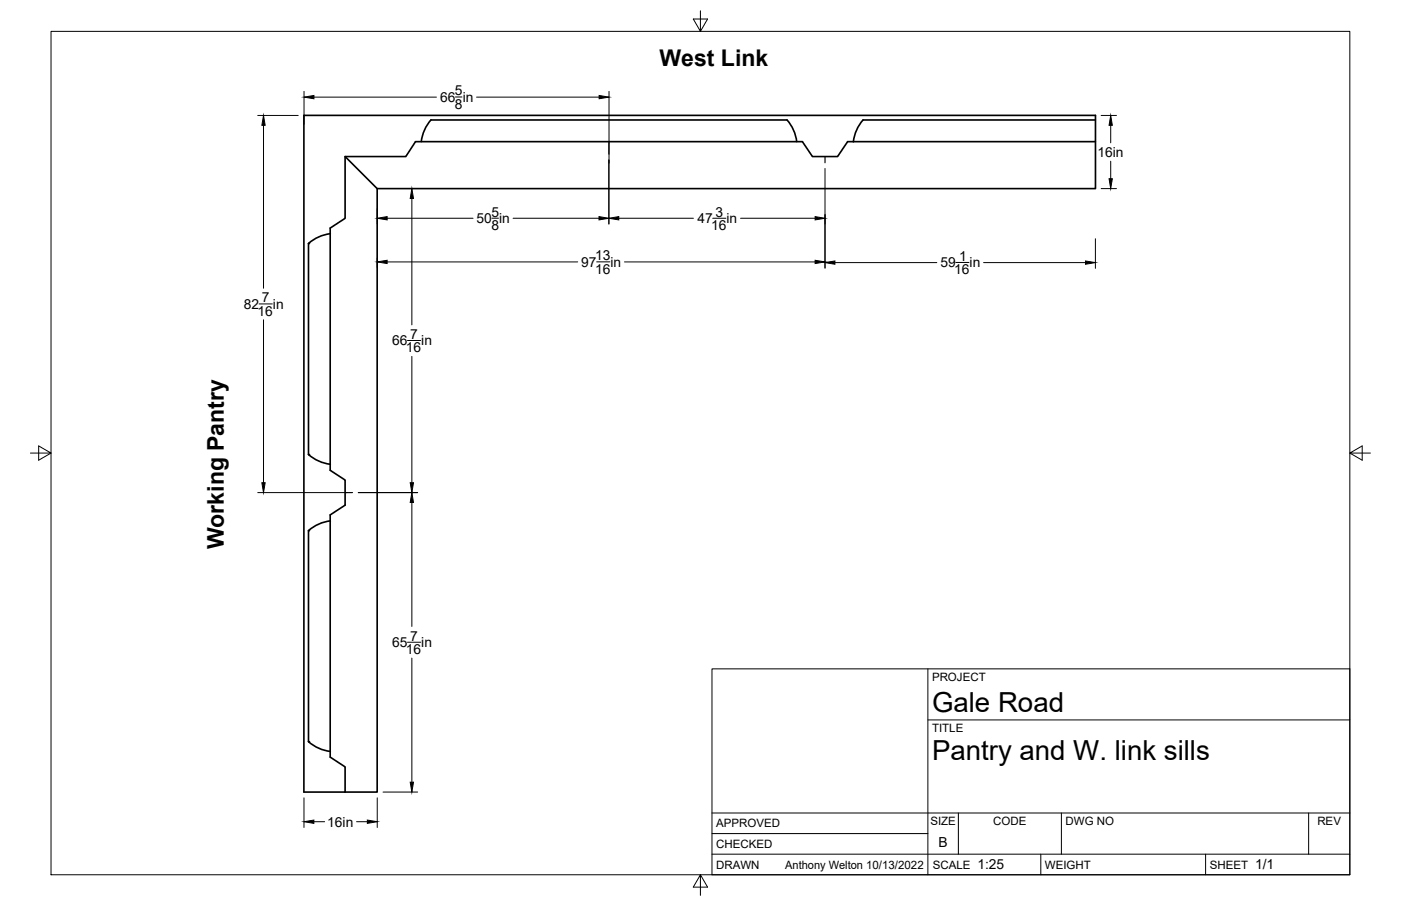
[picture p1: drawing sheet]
<svg xmlns="http://www.w3.org/2000/svg" width="432mm" height="279mm" viewBox="0 0 432 279" stroke-linecap="round" stroke-linejoin="round" font-family="sans-serif">
<!-- layer: Visible -->
<path d="M93.7 35.6h243.9v8.1h-76.4l-3.1 4.6h-7.7l-3.1-4.6h-119.2l-3 4.6h-18.7v19l-4.6 3v74.7l4.6 3v7.8l-4.6 3v74.7l4.6 3v7.8h-12.7zM337.6 37h-71.6a12.4 12.4 0 0 0-3 6.7M116.2 58.2v186.1h-9.8M129.8 43.7a12.3 12.3 0 0 1 3-6.7h109.8a12.4 12.4 0 0 1 3 6.7M337.6 43.7v14.5h-221.4l-9.8-9.9M95.1 75.1v65.1a12.4 12.4 0 0 0 6.7 3M101.8 72.1a12.4 12.4 0 0 0-6.7 3M101.8 160.6a12.4 12.4 0 0 0-6.7 3v65.1M95.1 228.7a12.4 12.4 0 0 0 6.7 3" fill="none" stroke="#000" stroke-width=".51"/>
<g fill="#000">
<circle cx="95.1" cy="75.1" r=".25"/>
<circle cx="95.1" cy="140.2" r=".25"/>
<circle cx="95.1" cy="163.6" r=".25"/>
<circle cx="95.1" cy="228.7" r=".25"/>
</g>
<!-- layer: Border -->
<path d="M15.7 9.7h400.3v260.1h-400.3zM215.9 3.3v6.4l-2.2-3.8h4.4l-2.2 3.8M9.4 139.7h6.3l-3.8-2.2v4.4l3.8-2.2M416 139.7l3.8 2.2v-4.4l-3.8 2.2h6.4M215.9 269.8l2.2 3.8h-4.4l2.2-3.8v6.3" fill="none" stroke="#000" stroke-width=".31"/>
<!-- layer: Titleblock -->
<path d="M219.4 206.3h196.6v63.5h-196.6zM286 206.3v63.5M286 222h130M219.4 257.1h66.6M219.4 250.7h196.6M295.4 250.7v12.7M327.1 250.7v12.7M403.3 250.7v12.7M219.4 263.4h196.6M320.8 263.4v6.4M371.6 263.4v6.4" fill="none" stroke="#000" stroke-width=".31"/>
<!-- layer: Dimensions -->
<g fill="none" stroke="#000" stroke-width=".31">
<path d="M79.4 35.6h12.5M81.2 38.7v50.2M93.7 28.2v10.1M96.8 30h37.7M140.4 29.9h2M146.9 30h37.8M187.7 28.2v40.9M339.4 35.6h4.7M342.3 38.7v5.3M254.3 52v30.8M339.4 58.2h4.7M342.3 49.7v5.4"/>
<path d="M116.3 64.4v4.7M116.3 79.7v2.9M119.3 67.3h26.5M126.9 61.2v39M151.6 67.3h2M158.1 67.3h26.5M190.7 67.3h23M219.7 67.3h4M228.2 67.3h23M337.6 73.6v9.2M79.9 93.7h4M81.2 98.6v50.3"/>
<path d="M119.3 80.8h58.8M183.9 80.8h4.1M192.5 80.8h58.7M257.3 81h31.4M294.6 80.9h4M303.1 81h31.5M125.6 105h4M126.9 109.9v39M79.4 151.9h27.5M110.4 151.9h18.3M126.9 155v38.2M125.6 198.1h4.1"/>
<path d="M126.9 202.9v38.3M93.7 246v9.2M96.7 253.4h3.4M109.9 253.4h3.3M116.3 246v9.2M118 244.3h10.7"/>
</g>
<g fill="#000" stroke="#000" stroke-width=".31">
<path d="M81.2 35.6l.5 3.1h-1zM93.7 30l3.1-.6v1.1zM184.7 29.4l3 .6-3 .5zM342.3 35.6l.5 3.1h-1zM341.8 55.1h1l-.5 3.1zM116.3 67.3l3-.5v1zM126.9 58.2l.5 3h-1zM184.6 66.8l3.1 .5-3.1 .5zM187.7 67.3l3-.5v1zM251.2 66.8l3.1 .5-3.1 .5zM116.3 80.8l3-.5v1zM251.2 80.3l3.1 .5-3.1 .5z"/>
<path d="M254.3 81l3-.5v1zM334.6 80.5l3 .5-3 .5zM80.7 148.9h1l-.5 3zM126.9 151.9l.5 3.1h-1zM126.4 148.9h1l-.5 3zM93.7 253.4l3-.5v1zM113.2 252.9l3.1 .5-3.1 .5zM126.4 241.2h1l-.5 3.1z"/>
</g>
<!-- layer: Sketch2 -->
<path d="M254.3 48.3v1.9M106.4 151.9h2.2" fill="none" stroke="#000" stroke-width=".36"/>
<!-- layer: Sketch4 -->
<path d="M187.7 43.7v3.8" fill="none" stroke="#000" stroke-width=".36"/>
<g font-size="8.5">
<text x="287.3" y="219.5">Gale Road</text>
<text x="287.3" y="234.5">Pantry and W. link sills</text>
</g>
<g font-size="7.1">
<text x="203.3" y="20.4">West Link</text>
<text x="69" y="169.4" transform="rotate(-90 69 169.4)">Working Pantry</text>
</g>
<g font-size="4.3">
<text x="140.2" y="29.4">5</text>
<text x="135.6" y="31.4">66 in</text>
<text x="140.2" y="33.5">8</text>
<text x="338.2" y="48.4">16in</text>
<text x="146.9" y="68.8">50 in</text>
<text x="151.4" y="66.8">5</text>
<text x="151.4" y="70.9">8</text>
<text x="214.9" y="68.8">47</text>
<text x="219.2" y="70.9">16</text>
<text x="220.5" y="66.8">3</text>
<text x="223.9" y="68.8">in</text>
<text x="179.2" y="82.3">97</text>
<text x="183.4" y="80.2">13</text>
<text x="188.2" y="82.3">in</text>
<text x="289.8" y="82.5">59</text>
<text x="295.6" y="80.4">1</text>
<text x="298.9" y="82.5">in</text>
<text x="183.4" y="84.4">16</text>
<text x="294.1" y="84.6">16</text>
<text x="75.1" y="95.2">82</text>
<text x="80.7" y="93.2">7</text>
<text x="84.1" y="95.2">in</text>
<text x="79.4" y="97.3">16</text>
<text x="120.8" y="106.5">66</text>
<text x="126.4" y="104.5">7</text>
<text x="129.9" y="106.5">in</text>
<text x="125.1" y="108.6">16</text>
<text x="126.4" y="197.5">7</text>
<text x="120.8" y="199.6">65</text>
<text x="125.1" y="201.7">16</text>
<text x="129.9" y="199.6">in</text>
<text x="100.9" y="254.9">16in</text>
<text x="289.3" y="261.2">B</text>
<text x="301.2" y="268.1">1:25</text>
<text x="386.8" y="268.1">1/1</text>
</g>
<g font-size="3.5">
<text x="287.3" y="210.1">PROJECT</text>
<text x="287.3" y="225.8">TITLE</text>
<text x="220.7" y="255.2">APPROVED</text>
<text x="286.7" y="254.5">SIZE</text>
<text x="306.1" y="254.5">CODE</text>
<text x="328.4" y="254.5">DWG NO</text>
<text x="406" y="254.5">REV</text>
<text x="220.7" y="261.5">CHECKED</text>
<text x="220.7" y="267.9">DRAWN</text>
<text x="242" y="267.9">Anthony Welton 10/13/2022</text>
<text x="287.5" y="267.9">SCALE</text>
<text x="322.1" y="267.9">WEIGHT</text>
<text x="372.9" y="267.9">SHEET</text>
</g>
</svg>
